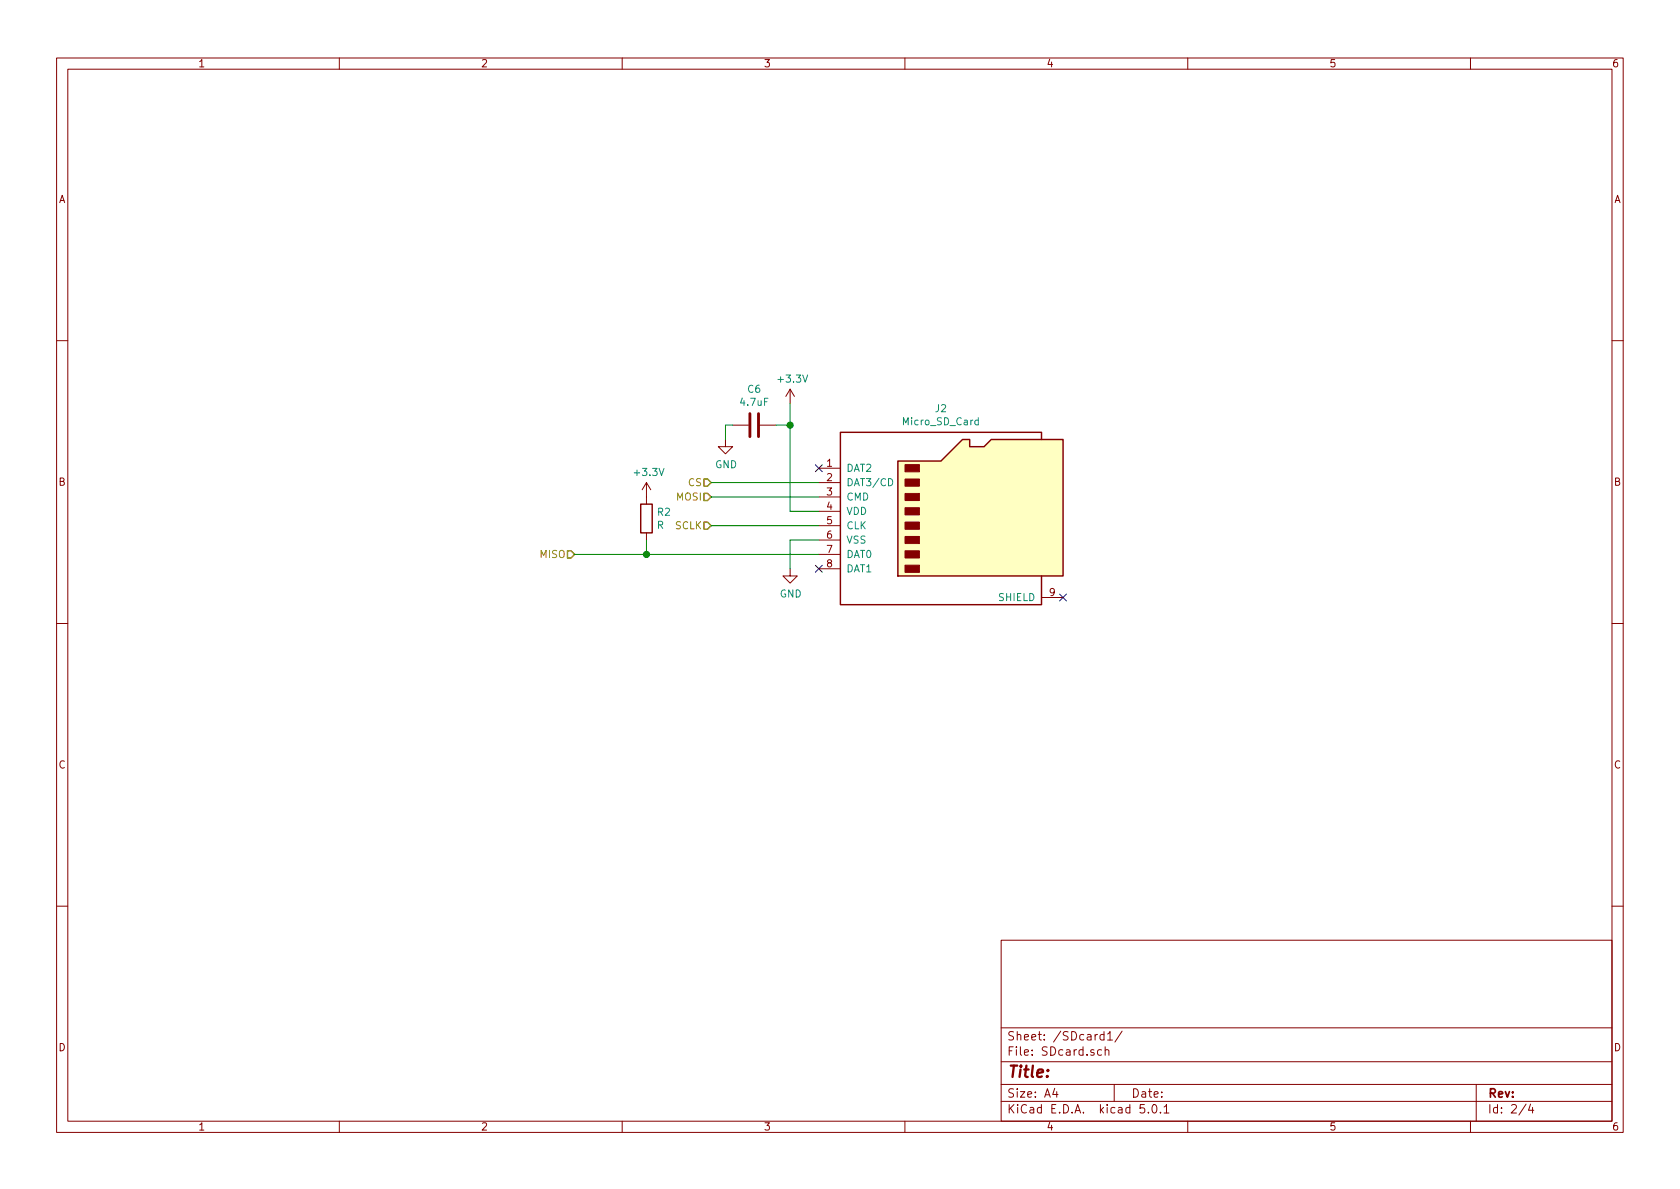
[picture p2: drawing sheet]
<svg xmlns="http://www.w3.org/2000/svg" width="297mm" height="210mm" viewBox="0 0 297 210" stroke-linecap="round" stroke-linejoin="round" font-family="sans-serif">
<g fill="none" stroke="#840000" stroke-width=".18">
<path d="M10 10.3h277v189.9h-277zM12 12.2h273v186.1h-273zM60 10.3v1.9M110 10.3v1.9M160 10.3v1.9M210 10.3v1.9M260 10.3v1.9M10 60.2h2M128.3 77.7v1.3h1.2l-1.2 1.3-1.3-1.3h1.3M129.5 75.2h2.8M134.4 75.2h2.8M139.7 68.8l-.8 1.3"/>
<path d="M139.7 68.8v2.6M139.7 68.8l.8 1.3M285 60.2h2M114.3 85.3v3.8M114.3 94.2v1.3M114.3 85.3l-.8 1.3M114.3 85.3l.8 1.3M144.8 82.8h3.8M144.8 85.3h3.8M144.8 87.9h3.8M144.8 90.4h3.8M144.8 93h3.8"/>
<path d="M144.8 95.5h3.8M144.8 98h3.8M10 110.3h2M139.7 100.6v1.2h1.3l-1.3 1.3-1.3-1.3h1.3M144.8 100.6h3.8M184.1 105.7h3.9M285 110.3h2M10 160.2h2M177 166.3h108v32h-108zM285 160.2h2M60 198.3v1.9M110 198.3v1.9"/>
<path d="M160 198.3v1.9M177 194.8h108M177 191.8h108M177 187.8h108M177 181.8h108M186.5 192.5l-.4 1h1M186.8 193v1M194.8 185.7l-.5-.1-.2 .3 .1 .6h.6M195.2 183l-.4-.1-.3 .3 .1 .6h.6M195.2 182.4v1.5M195.4 185.7h.1a.37 .37 0 0 1 .6 .1v.8M195.4 185.1v1.5"/>
<path d="M195.8 182.8l.5-.4v1.5M195.8 183.9h.9M197 191.8v3M198.4 182.3l-1.3 2M202.3 195.3h-.7l-.1 .7 .3-.1 .5 .1 .1 .2-.1 .5-.2 .1-.6-.1M203 196.7v.1M203.8 195.5l.2-.2a.8 .8 0 0 1 .6 .8 .8 .8 0 0 1-.6 .7l-.2-.1-.1-.4zM205.2 196.7v.1M205.8 195.8l.4-.5v1.5M205.8 196.8h.9M210 198.3v1.9M260 198.3v1.9"/>
<path d="M261 191.8v6.5M269.8 195.2l-1.2 2M270.6 195.2l-.3 1.1h.9M271 195.8v1"/>
</g>
<path d="M158.7 81.5h7.7l3.8-3.8h1.2v1.3h2.6l1.3-1.3h12.7v24.1h-29.3z" fill="#ffffc2" stroke="#ffffc2" stroke-width=".18"/>
<path d="M184.1 77.7v-1.3h-35.5v30.5h35.5v-5.1M113.3 89.1h2v5.1h-2zM158.7 81.5h7.7l3.8-3.8h1.2v1.3h2.6l1.3-1.3h12.7v24.1h-29.3z" fill="none" stroke="#840000" stroke-width=".25"/>
<g fill="#840000" stroke="#840000" stroke-width=".18">
<path d="M160 99.9h2.6v1.3h-2.6z"/>
<path d="M160 97.4h2.6v1.3h-2.6z"/>
<path d="M160 94.9h2.6v1.2h-2.6z"/>
<path d="M160 92.3h2.6v1.3h-2.6z"/>
<path d="M160 89.8h2.6v1.3h-2.6z"/>
<path d="M160 87.2h2.6v1.3h-2.6z"/>
<path d="M160 84.7h2.6v1.3h-2.6z"/>
<path d="M160 82.2h2.6v1.2h-2.6z"/>
</g>
<path d="M173 74.3h-.4l-.2 .2 .1 .6h.5M173 73.9v1.2M157.1 84.6a.64 .64 0 0 1 .7 .7 .64 .64 0 0 1-.7 .6z" fill="none" stroke="#008484" stroke-width=".18"/>
<path d="M144.2 82.2l1.2 1.2M144.2 100l1.2 1.2M145.4 82.2l-1.2 1.2M145.4 100l-1.2 1.2M187.4 105l1.2 1.3M188.6 105l-1.2 1.3" fill="none" stroke="#000084" stroke-width=".18"/>
<path d="M100.3 97.4h.7l.6 .6-.6 .7h-.7zM124.5 87.2h.6l.6 .7-.6 .6h-.6zM124.5 92.3h.6l.6 .7-.6 .6h-.6zM124.5 84.7h.6l.6 .6-.6 .7h-.6z" fill="none" stroke="#848400" stroke-width=".25"/>
<path d="M129.5 75.2h-1.2v2.5M137.2 75.2h2.5M139.7 71.4v19h5.1M101.6 98h43.2M114.3 95.5v2.5M125.7 85.3h19.1M125.7 93h19.1M125.7 87.9h19.1M144.8 95.5h-5.1v5.1" fill="none" stroke="#008400" stroke-width=".18"/>
<path d="M132.6 73.1v4.1M134.1 73.1v4.1" fill="none" stroke="#840000" stroke-width=".51"/>
<g fill="#008400" stroke="#008400" stroke-width=".25">
<circle cx="139.7" cy="75.2" r=".51"/>
<circle cx="114.3" cy="98" r=".51"/>
</g>
<text font-size="2.8" fill="#840000" x="178" y="190.5">Title:</text>
<g font-size="2.1" fill="#840000">
<text x="178" y="184">Sheet: /SDcard1/</text>
<text x="178" y="186.7">File: SDcard.sch</text>
<text x="178" y="196.9">KiCad E.D.A. kicad 5.0.1</text>
<text x="178" y="194.1">Size: A4</text>
<text x="200" y="194.1">Date:</text>
<text x="263" y="194.1">Rev:</text>
<text x="263" y="196.9">Id: 2/4</text>
</g>
<g font-size="1.8" fill="#840000">
<text x="35" y="11.9">1</text>
<text x="85" y="11.9">2</text>
<text x="135" y="11.9">3</text>
<text x="185" y="11.9">4</text>
<text x="235" y="11.9">5</text>
<text x="285" y="11.9">6</text>
<text x="10.4" y="35.9">A</text>
<text x="285.4" y="35.9">A</text>
<text x="146.2" y="82.5">1</text>
<text x="10.4" y="85.9">B</text>
<text x="146.2" y="85.1">2</text>
<text x="146.2" y="87.6">3</text>
<text x="285.4" y="85.9">B</text>
<text x="146.2" y="90.2">4</text>
<text x="146.2" y="92.7">5</text>
<text x="146.2" y="95.2">6</text>
<text x="146.2" y="97.8">7</text>
<text x="146.2" y="100.3">8</text>
<text x="185.6" y="105.4">9</text>
<text x="10.4" y="135.9">C</text>
<text x="285.4" y="135.9">C</text>
<text x="10.4" y="185.9">D</text>
<text x="285.4" y="185.9">D</text>
<text x="35" y="199.9">1</text>
<text x="85" y="199.9">2</text>
<text x="135" y="199.9">3</text>
<text x="185" y="199.9">4</text>
<text x="235" y="199.9">5</text>
<text x="285" y="199.9">6</text>
</g>
<g font-size="1.8" fill="#008484">
<text x="131" y="71.8">4.7uF</text>
<text x="132.2" y="69.5">C6</text>
<text x="137.7" y="67.7">+3.3V</text>
<text x="159.8" y="75.2">Micro_SD_Card</text>
<text x="165.4" y="72.9">J2</text>
<text x="126.4" y="82.8">GND</text>
<text x="149.6" y="83.4">DAT2</text>
<text x="112.3" y="84.2">+3.3V</text>
<text x="149.6" y="86">DAT3/CD</text>
<text x="149.6" y="88.5">CMD</text>
<text x="116.2" y="93.5">R</text>
<text x="116.3" y="91.2">R2</text>
<text x="149.6" y="91.1">VDD</text>
<text x="149.6" y="93.6">CLK</text>
<text x="149.6" y="96.1">VSS</text>
<text x="149.6" y="98.7">DAT0</text>
<text x="149.6" y="101.2">DAT1</text>
<text x="137.9" y="105.7">GND</text>
<text x="176.7" y="106.3">SHIELD</text>
</g>
<g font-size="1.8" fill="#848400">
<text x="119.7" y="88.5">MOSI</text>
<text x="121.7" y="86">CS</text>
<text x="119.4" y="93.6">SCLK</text>
<text x="95.6" y="98.7">MISO</text>
</g>
</svg>
